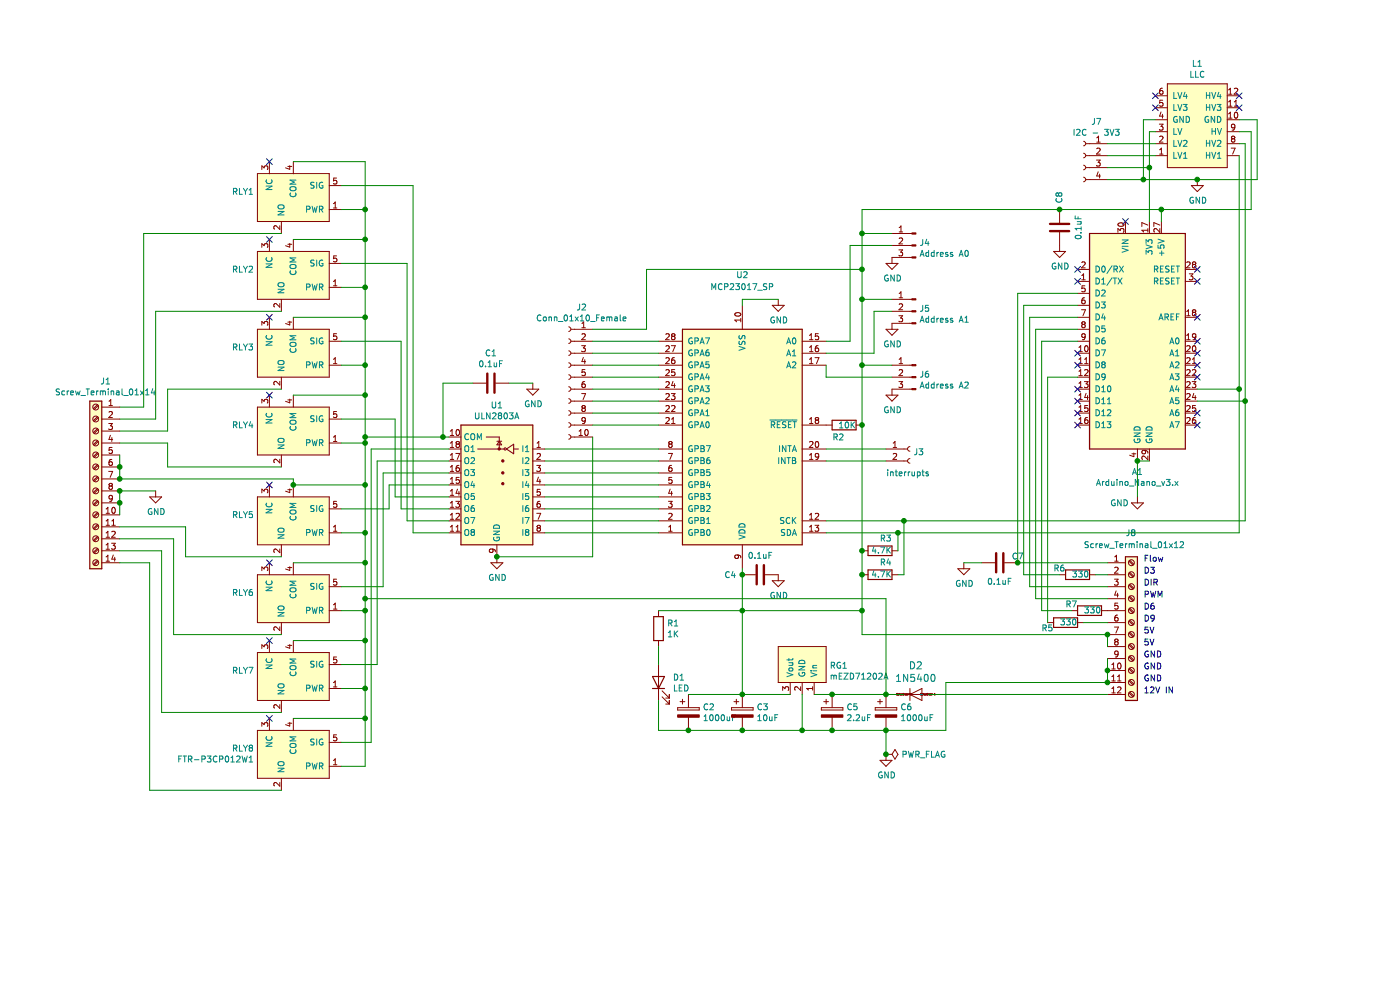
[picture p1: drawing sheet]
EESchema Schematic File Version 4
EELAYER 30 0
EELAYER END
$Descr A4 11693 8268
encoding utf-8
Sheet 1 1
Title ""
Date ""
Rev ""
Comp ""
Comment1 ""
Comment2 ""
Comment3 ""
Comment4 ""
$EndDescr
$Comp
L RC5-rescue:FTR-P3_Relay-aSymbols RLY1
U 1 1
P 2750 1850
F 0 "RLY1" H 3377 1604 50  0000 L CNN
F 1 " " H 3377 1695 50  0000 L CNN
F 2 "aFootPrints:FTR-P3_Relay" H 2750 1850 50  0001 C CNN
F 3 "" H 2750 1850 50  0001 C CNN
	1    2750 1850
	-1   0    0    1   
$EndComp
$Comp
L RC5-rescue:FTR-P3_Relay-aSymbols RLY2
U 1 1
P 2750 2500
F 0 "RLY2" H 3377 2254 50  0000 L CNN
F 1 " " H 3377 2345 50  0000 L CNN
F 2 "aFootPrints:FTR-P3_Relay" H 2750 2500 50  0001 C CNN
F 3 "" H 2750 2500 50  0001 C CNN
	1    2750 2500
	-1   0    0    1   
$EndComp
$Comp
L RC5-rescue:FTR-P3_Relay-aSymbols RLY3
U 1 1
P 2750 3150
F 0 "RLY3" H 3377 2904 50  0000 L CNN
F 1 " " H 3377 2995 50  0000 L CNN
F 2 "aFootPrints:FTR-P3_Relay" H 2750 3150 50  0001 C CNN
F 3 "" H 2750 3150 50  0001 C CNN
	1    2750 3150
	-1   0    0    1   
$EndComp
$Comp
L RC5-rescue:FTR-P3_Relay-aSymbols RLY4
U 1 1
P 2750 3800
F 0 "RLY4" H 3377 3554 50  0000 L CNN
F 1 " " H 3377 3645 50  0000 L CNN
F 2 "aFootPrints:FTR-P3_Relay" H 2750 3800 50  0001 C CNN
F 3 "" H 2750 3800 50  0001 C CNN
	1    2750 3800
	-1   0    0    1   
$EndComp
$Comp
L RC5-rescue:FTR-P3_Relay-aSymbols RLY5
U 1 1
P 2750 4550
F 0 "RLY5" H 3377 4304 50  0000 L CNN
F 1 " " H 3377 4395 50  0000 L CNN
F 2 "aFootPrints:FTR-P3_Relay" H 2750 4550 50  0001 C CNN
F 3 "" H 2750 4550 50  0001 C CNN
	1    2750 4550
	-1   0    0    1   
$EndComp
$Comp
L RC5-rescue:FTR-P3_Relay-aSymbols RLY6
U 1 1
P 2750 5200
F 0 "RLY6" H 3377 4954 50  0000 L CNN
F 1 " " H 3377 5045 50  0000 L CNN
F 2 "aFootPrints:FTR-P3_Relay" H 2750 5200 50  0001 C CNN
F 3 "" H 2750 5200 50  0001 C CNN
	1    2750 5200
	-1   0    0    1   
$EndComp
$Comp
L RC5-rescue:FTR-P3_Relay-aSymbols RLY7
U 1 1
P 2750 5850
F 0 "RLY7" H 3377 5604 50  0000 L CNN
F 1 " " H 3377 5695 50  0000 L CNN
F 2 "aFootPrints:FTR-P3_Relay" H 2750 5850 50  0001 C CNN
F 3 "" H 2750 5850 50  0001 C CNN
	1    2750 5850
	-1   0    0    1   
$EndComp
$Comp
L RC5-rescue:FTR-P3_Relay-aSymbols RLY8
U 1 1
P 2750 6500
F 0 "RLY8" H 3377 6254 50  0000 L CNN
F 1 "FTR-P3CP012W1" H 3377 6345 50  0000 L CNN
F 2 "aFootPrints:FTR-P3_Relay" H 2750 6500 50  0001 C CNN
F 3 "" H 2750 6500 50  0001 C CNN
	1    2750 6500
	-1   0    0    1   
$EndComp
$Comp
L Transistor_Array:ULN2803A U1
U 1 1
P 4150 3950
F 0 "U1" H 4150 4517 50  0000 C CNN
F 1 "ULN2803A" H 4150 4426 50  0000 C CNN
F 2 "aFootPrints:DIL18" H 4200 3300 50  0001 L CNN
F 3 "http://www.ti.com/lit/ds/symlink/uln2803a.pdf" H 4250 3750 50  0001 C CNN
	1    4150 3950
	-1   0    0    -1  
$EndComp
$Comp
L RC5-rescue:Arduino_Nano_v3.x-aSymbols A1
U 1 1
P 9500 2850
F 0 "A1" H 9500 1761 50  0000 C CNN
F 1 "Arduino_Nano_v3.x" H 9500 1670 50  0000 C CNN
F 2 "Module:Arduino_Nano" H 9650 1900 50  0001 L CNN
F 3 "http://www.mouser.com/pdfdocs/Gravitech_Arduino_Nano3_0.pdf" H 9500 1850 50  0001 C CNN
	1    9500 2850
	1    0    0    -1  
$EndComp
$Comp
L power:GND #PWR06
U 1 1
P 7400 6300
F 0 "#PWR06" H 7400 6050 50  0001 C CNN
F 1 "GND" H 7405 6127 50  0000 C CNN
F 2 "" H 7400 6300 50  0001 C CNN
F 3 "" H 7400 6300 50  0001 C CNN
	1    7400 6300
	1    0    0    -1  
$EndComp
$Comp
L power:PWR_FLAG #FLG01
U 1 1
P 7400 6300
F 0 "#FLG01" H 7400 6375 50  0001 C CNN
F 1 "PWR_FLAG" V 7400 6428 50  0000 L CNN
F 2 "" H 7400 6300 50  0001 C CNN
F 3 "~" H 7400 6300 50  0001 C CNN
	1    7400 6300
	0    1    1    0   
$EndComp
$Comp
L RC5-rescue:1N5400-aSymbols D2
U 1 1
P 7650 5800
F 0 "D2" H 7650 5564 59  0000 C CNN
F 1 "1N5400" H 7650 5669 59  0000 C CNN
F 2 "aFootPrints:1N5400" H 7650 5800 50  0001 C CNN
F 3 "" H 7650 5800 50  0001 C CNN
	1    7650 5800
	-1   0    0    1   
$EndComp
$Comp
L Device:CP C6
U 1 1
P 7400 5950
F 0 "C6" H 7518 5996 50  0000 L CNN
F 1 "1000uF" H 7518 5905 50  0000 L CNN
F 2 "Capacitor_THT:CP_Radial_D10.0mm_P5.00mm" H 7438 5800 50  0001 C CNN
F 3 "~" H 7400 5950 50  0001 C CNN
	1    7400 5950
	1    0    0    -1  
$EndComp
$Comp
L RC5-rescue:mEZD71202A-aSymbols RG1
U 1 1
P 6700 5800
F 0 "RG1" V 6938 6028 50  0000 L CNN
F 1 "mEZD71202A" V 6847 6028 50  0000 L CNN
F 2 "aFootPrints:mEZD71202A" H 6800 5500 50  0001 C CNN
F 3 "https://www.monolithicpower.com/en/documentview/productdocument/index/doc_url/L20vZS9tZXpkNzEyMDFhX3IxLjZfMS5wZGY/prod_id/NTUy/" H 6700 5800 50  0001 C CNN
	1    6700 5800
	0    1    -1   0   
$EndComp
$Comp
L Device:CP C3
U 1 1
P 6200 5950
F 0 "C3" H 6318 5996 50  0000 L CNN
F 1 "10uF" H 6318 5905 50  0000 L CNN
F 2 "Capacitor_THT:C_Disc_D5.0mm_W2.5mm_P2.50mm" H 6238 5800 50  0001 C CNN
F 3 "~" H 6200 5950 50  0001 C CNN
	1    6200 5950
	1    0    0    -1  
$EndComp
$Comp
L Device:CP C5
U 1 1
P 6950 5950
F 0 "C5" H 7068 5996 50  0000 L CNN
F 1 "2.2uF" H 7068 5905 50  0000 L CNN
F 2 "Capacitor_THT:C_Disc_D5.0mm_W2.5mm_P2.50mm" H 6988 5800 50  0001 C CNN
F 3 "~" H 6950 5950 50  0001 C CNN
	1    6950 5950
	1    0    0    -1  
$EndComp
Wire Wire Line
	7400 6100 6950 6100
Connection ~ 7400 6100
Wire Wire Line
	6950 6100 6700 6100
Wire Wire Line
	6700 6100 6700 5800
Connection ~ 6950 6100
Wire Wire Line
	6700 6100 6200 6100
Connection ~ 6700 6100
Wire Wire Line
	7400 5800 6950 5800
Connection ~ 7400 5800
Wire Wire Line
	6950 5800 6800 5800
Connection ~ 6950 5800
Wire Wire Line
	6600 5800 6200 5800
Wire Wire Line
	6200 5100 6200 5800
Connection ~ 6200 5800
$Comp
L Device:LED D1
U 1 1
P 5500 5700
F 0 "D1" V 5539 5582 50  0000 R CNN
F 1 "LED" V 5448 5582 50  0000 R CNN
F 2 "LED_THT:LED_D3.0mm" H 5500 5700 50  0001 C CNN
F 3 "~" H 5500 5700 50  0001 C CNN
	1    5500 5700
	0    -1   -1   0   
$EndComp
$Comp
L Device:R R1
U 1 1
P 5500 5250
F 0 "R1" H 5570 5296 50  0000 L CNN
F 1 "1K" H 5570 5205 50  0000 L CNN
F 2 "Resistor_THT:R_Axial_DIN0207_L6.3mm_D2.5mm_P10.16mm_Horizontal" V 5430 5250 50  0001 C CNN
F 3 "~" H 5500 5250 50  0001 C CNN
	1    5500 5250
	1    0    0    -1  
$EndComp
Connection ~ 6200 5100
Connection ~ 6200 6100
$Comp
L RC5-rescue:LLC-aSymbols L1
U 1 1
P 9650 1000
F 0 "L1" H 10000 535 50  0000 C CNN
F 1 "LLC" H 10000 626 50  0000 C CNN
F 2 "aFootPrints:LLC" H 9650 1000 50  0001 C CNN
F 3 "" H 9650 1000 50  0001 C CNN
	1    9650 1000
	1    0    0    1   
$EndComp
$Comp
L Connector:Conn_01x04_Female J7
U 1 1
P 9050 1300
F 0 "J7" H 8942 1585 50  0000 C CNN
F 1 "I2C - 3V3" H 8942 1494 50  0000 C CNN
F 2 "Connector_PinSocket_2.54mm:PinSocket_1x04_P2.54mm_Vertical" H 9050 1300 50  0001 C CNN
F 3 "~" H 9050 1300 50  0001 C CNN
	1    9050 1300
	-1   0    0    -1  
$EndComp
Wire Wire Line
	2350 1950 1200 1950
Wire Wire Line
	2350 2600 1300 2600
Wire Wire Line
	2350 3250 1400 3250
Wire Wire Line
	1250 4700 1000 4700
Wire Wire Line
	1350 4600 1000 4600
Wire Wire Line
	2850 5100 3050 5100
Wire Wire Line
	2850 5750 3050 5750
Wire Wire Line
	3050 5750 3050 5350
Connection ~ 3050 5100
Wire Wire Line
	2850 6400 3050 6400
Wire Wire Line
	3050 6400 3050 6000
Connection ~ 3050 5750
Wire Wire Line
	2450 6000 3050 6000
Connection ~ 3050 6000
Wire Wire Line
	3050 6000 3050 5750
Wire Wire Line
	2450 5350 3050 5350
Connection ~ 3050 5350
Wire Wire Line
	3050 5350 3050 5100
Wire Wire Line
	3050 5100 3050 5000
Wire Wire Line
	3050 4450 2850 4450
Wire Wire Line
	3050 4450 3050 4050
Wire Wire Line
	3050 3700 2850 3700
Connection ~ 3050 4450
Wire Wire Line
	2450 4050 3050 4050
Connection ~ 3050 4050
Wire Wire Line
	2450 4700 3050 4700
Connection ~ 3050 4700
Wire Wire Line
	3050 4700 3050 4450
Wire Wire Line
	3050 3700 3050 3650
Wire Wire Line
	3050 3300 2450 3300
Wire Wire Line
	3050 3300 3050 3050
Wire Wire Line
	3050 3050 2850 3050
Connection ~ 3050 3300
Wire Wire Line
	3050 3050 3050 2650
Wire Wire Line
	3050 2650 2450 2650
Connection ~ 3050 3050
Wire Wire Line
	3050 2650 3050 2400
Wire Wire Line
	3050 2400 2850 2400
Connection ~ 3050 2650
Wire Wire Line
	3050 2400 3050 2000
Wire Wire Line
	3050 2000 2450 2000
Connection ~ 3050 2400
Wire Wire Line
	3050 2000 3050 1750
Wire Wire Line
	3050 1750 2850 1750
Connection ~ 3050 2000
Wire Wire Line
	3050 1750 3050 1350
Wire Wire Line
	3050 1350 2450 1350
Connection ~ 3050 1750
Wire Wire Line
	7400 5800 7550 5800
Wire Wire Line
	6200 5100 7200 5100
Wire Wire Line
	3050 5000 7400 5000
Connection ~ 3050 5000
Wire Wire Line
	3050 5000 3050 4700
Wire Wire Line
	3050 3700 3050 4050
Connection ~ 3050 3700
Wire Wire Line
	2350 6600 1250 6600
Wire Wire Line
	1250 4700 1250 6600
Wire Wire Line
	2350 5950 1350 5950
Wire Wire Line
	1350 4600 1350 5950
Wire Wire Line
	2350 5300 1450 5300
Wire Wire Line
	1450 5300 1450 4500
Wire Wire Line
	1450 4500 1000 4500
Wire Wire Line
	2350 4650 1550 4650
Wire Wire Line
	1550 4650 1550 4400
Wire Wire Line
	1550 4400 1000 4400
Wire Wire Line
	6200 4750 6200 4800
NoConn ~ 2250 1350
NoConn ~ 2250 2000
NoConn ~ 2250 2650
NoConn ~ 2250 3300
NoConn ~ 2250 4050
NoConn ~ 2250 4700
NoConn ~ 2250 5350
NoConn ~ 2250 6000
$Comp
L power:GND #PWR01
U 1 1
P 1300 4100
F 0 "#PWR01" H 1300 3850 50  0001 C CNN
F 1 "GND" H 1305 3927 50  0000 C CNN
F 2 "" H 1300 4100 50  0001 C CNN
F 3 "" H 1300 4100 50  0001 C CNN
	1    1300 4100
	1    0    0    -1  
$EndComp
Wire Wire Line
	1300 4100 1000 4100
$Comp
L Connector:Screw_Terminal_01x14 J1
U 1 1
P 800 4000
F 0 "J1" H 718 4817 50  0000 C CNN
F 1 "Screw_Terminal_01x14" H 718 4726 50  0000 C CNN
F 2 "TerminalBlock_Phoenix:TerminalBlock_Phoenix_PT-1,5-14-5.0-H_1x14_P5.00mm_Horizontal" H 800 4000 50  0001 C CNN
F 3 "~" H 800 4000 50  0001 C CNN
	1    800  4000
	-1   0    0    -1  
$EndComp
Wire Wire Line
	1000 4300 1000 4200
Wire Wire Line
	1000 4200 1000 4100
Connection ~ 1000 4200
Connection ~ 1000 4100
Wire Wire Line
	5500 3550 4950 3550
Wire Wire Line
	5500 3450 4950 3450
$Comp
L Interface_Expansion:MCP23017_SP U2
U 1 1
P 6200 3650
F 0 "U2" H 6200 2300 50  0000 C CNN
F 1 "MCP23017_SP" H 6200 2400 50  0000 C CNN
F 2 "Package_DIP:DIP-28_W7.62mm" H 6400 2650 50  0001 L CNN
F 3 "http://ww1.microchip.com/downloads/en/DeviceDoc/20001952C.pdf" H 6400 2550 50  0001 L CNN
	1    6200 3650
	-1   0    0    1   
$EndComp
Wire Wire Line
	5500 3350 4950 3350
Wire Wire Line
	5500 3250 4950 3250
Wire Wire Line
	4950 3150 5500 3150
Wire Wire Line
	5500 3050 4950 3050
Wire Wire Line
	4950 2950 5500 2950
Wire Wire Line
	5500 2850 4950 2850
$Comp
L power:GND #PWR04
U 1 1
P 6500 2500
F 0 "#PWR04" H 6500 2250 50  0001 C CNN
F 1 "GND" H 6505 2327 50  0000 C CNN
F 2 "" H 6500 2500 50  0001 C CNN
F 3 "" H 6500 2500 50  0001 C CNN
	1    6500 2500
	1    0    0    -1  
$EndComp
$Comp
L Device:R R2
U 1 1
P 7050 3550
F 0 "R2" V 7150 3450 50  0000 L CNN
F 1 "10K" V 7050 3500 50  0000 L CNN
F 2 "Resistor_THT:R_Axial_DIN0207_L6.3mm_D2.5mm_P10.16mm_Horizontal" V 6980 3550 50  0001 C CNN
F 3 "~" H 7050 3550 50  0001 C CNN
	1    7050 3550
	0    1    1    0   
$EndComp
Wire Wire Line
	7200 3550 7200 4600
Connection ~ 7200 3550
$Comp
L Connector:Conn_01x02_Female J3
U 1 1
P 7600 3750
F 0 "J3" H 7628 3726 50  0000 L CNN
F 1 "interrupts" H 7400 3550 50  0000 L CNN
F 2 "Connector_PinSocket_2.54mm:PinSocket_1x02_P2.54mm_Vertical" H 7600 3750 50  0001 C CNN
F 3 "~" H 7600 3750 50  0001 C CNN
	1    7600 3750
	1    0    0    -1  
$EndComp
Wire Wire Line
	7400 3750 6900 3750
Wire Wire Line
	7400 3850 6900 3850
$Comp
L power:GND #PWR012
U 1 1
P 9500 4150
F 0 "#PWR012" H 9500 3900 50  0001 C CNN
F 1 "GND" H 9350 4100 50  0000 C CNN
F 2 "" H 9500 4150 50  0001 C CNN
F 3 "" H 9500 4150 50  0001 C CNN
	1    9500 4150
	1    0    0    -1  
$EndComp
Wire Wire Line
	7400 5800 7400 5000
Wire Wire Line
	5400 2750 4950 2750
Wire Wire Line
	9650 1200 9250 1200
Wire Wire Line
	9650 1300 9250 1300
Wire Wire Line
	10400 1200 10350 1200
Wire Wire Line
	10450 1100 10350 1100
$Comp
L power:GND #PWR013
U 1 1
P 10000 1500
F 0 "#PWR013" H 10000 1250 50  0001 C CNN
F 1 "GND" H 10005 1327 50  0000 C CNN
F 2 "" H 10000 1500 50  0001 C CNN
F 3 "" H 10000 1500 50  0001 C CNN
	1    10000 1500
	1    0    0    -1  
$EndComp
Wire Wire Line
	10350 1000 10500 1000
Wire Wire Line
	10500 1000 10500 1500
Wire Wire Line
	9550 1000 9650 1000
Wire Wire Line
	9600 1100 9650 1100
Wire Wire Line
	9250 1400 9600 1400
Connection ~ 9600 1400
Wire Wire Line
	9600 1400 9600 1100
Wire Wire Line
	9250 1500 9550 1500
Connection ~ 9550 1500
Wire Wire Line
	9550 1500 9550 1000
$Comp
L Device:R R4
U 1 1
P 7350 4800
F 0 "R4" V 7450 4700 50  0000 L CNN
F 1 "4.7K" V 7350 4700 50  0000 L CNN
F 2 "Resistor_THT:R_Axial_DIN0207_L6.3mm_D2.5mm_P10.16mm_Horizontal" V 7280 4800 50  0001 C CNN
F 3 "~" H 7350 4800 50  0001 C CNN
	1    7350 4800
	0    -1   -1   0   
$EndComp
$Comp
L Device:R R3
U 1 1
P 7350 4600
F 0 "R3" V 7450 4500 50  0000 L CNN
F 1 "4.7K" V 7350 4500 50  0000 L CNN
F 2 "Resistor_THT:R_Axial_DIN0207_L6.3mm_D2.5mm_P10.16mm_Horizontal" V 7280 4600 50  0001 C CNN
F 3 "~" H 7350 4600 50  0001 C CNN
	1    7350 4600
	0    -1   -1   0   
$EndComp
Wire Wire Line
	9550 1500 10000 1500
Connection ~ 10000 1500
Wire Wire Line
	10000 1500 10500 1500
Wire Wire Line
	10450 1100 10450 1750
$Comp
L power:GND #PWR02
U 1 1
P 4150 4650
F 0 "#PWR02" H 4150 4400 50  0001 C CNN
F 1 "GND" H 4155 4477 50  0000 C CNN
F 2 "" H 4150 4650 50  0001 C CNN
F 3 "" H 4150 4650 50  0001 C CNN
	1    4150 4650
	1    0    0    -1  
$EndComp
Wire Wire Line
	3750 3650 3700 3650
Connection ~ 3050 3650
Wire Wire Line
	3050 3650 3050 3300
$Comp
L Device:C C1
U 1 1
P 4100 3200
F 0 "C1" V 3848 3200 50  0000 C CNN
F 1 "0.1uF" V 3939 3200 50  0000 C CNN
F 2 "Capacitor_THT:C_Disc_D5.0mm_W2.5mm_P2.50mm" H 4138 3050 50  0001 C CNN
F 3 "~" H 4100 3200 50  0001 C CNN
	1    4100 3200
	0    1    1    0   
$EndComp
Connection ~ 3700 3650
Wire Wire Line
	3700 3650 3050 3650
Wire Wire Line
	3950 3200 3700 3200
Wire Wire Line
	3700 3200 3700 3650
$Comp
L power:GND #PWR03
U 1 1
P 4450 3200
F 0 "#PWR03" H 4450 2950 50  0001 C CNN
F 1 "GND" H 4455 3027 50  0000 C CNN
F 2 "" H 4450 3200 50  0001 C CNN
F 3 "" H 4450 3200 50  0001 C CNN
	1    4450 3200
	1    0    0    -1  
$EndComp
Wire Wire Line
	4250 3200 4450 3200
$Comp
L Device:C C4
U 1 1
P 6350 4800
F 0 "C4" V 6350 4550 50  0000 C CNN
F 1 "0.1uF" V 6189 4800 50  0000 C CNN
F 2 "Capacitor_THT:C_Disc_D5.0mm_W2.5mm_P2.50mm" H 6388 4650 50  0001 C CNN
F 3 "~" H 6350 4800 50  0001 C CNN
	1    6350 4800
	0    1    1    0   
$EndComp
Connection ~ 6200 4800
Wire Wire Line
	6200 4800 6200 5100
$Comp
L power:GND #PWR05
U 1 1
P 6500 4800
F 0 "#PWR05" H 6500 4550 50  0001 C CNN
F 1 "GND" H 6505 4627 50  0000 C CNN
F 2 "" H 6500 4800 50  0001 C CNN
F 3 "" H 6500 4800 50  0001 C CNN
	1    6500 4800
	1    0    0    -1  
$EndComp
$Comp
L Device:C C8
U 1 1
P 8850 1900
F 0 "C8" V 8850 1650 50  0000 C CNN
F 1 "0.1uF" V 8689 1900 50  0000 C CNN
F 2 "Capacitor_THT:C_Disc_D5.0mm_W2.5mm_P2.50mm" H 8888 1750 50  0001 C CNN
F 3 "~" H 8850 1900 50  0001 C CNN
	1    8850 1900
	-1   0    0    1   
$EndComp
$Comp
L power:GND #PWR011
U 1 1
P 8850 2050
F 0 "#PWR011" H 8850 1800 50  0001 C CNN
F 1 "GND" H 8855 1877 50  0000 C CNN
F 2 "" H 8850 2050 50  0001 C CNN
F 3 "" H 8850 2050 50  0001 C CNN
	1    8850 2050
	1    0    0    -1  
$EndComp
NoConn ~ 10350 800 
NoConn ~ 10350 900 
NoConn ~ 9650 900 
NoConn ~ 9650 800 
Wire Wire Line
	5500 5100 6200 5100
Wire Wire Line
	5500 5400 5500 5550
Wire Wire Line
	5500 5850 5500 6100
Wire Wire Line
	5500 6100 5750 6100
$Comp
L Device:CP C2
U 1 1
P 5750 5950
F 0 "C2" H 5868 5996 50  0000 L CNN
F 1 "1000uF" H 5868 5905 50  0000 L CNN
F 2 "Capacitor_THT:CP_Radial_D10.0mm_P5.00mm" H 5788 5800 50  0001 C CNN
F 3 "~" H 5750 5950 50  0001 C CNN
	1    5750 5950
	1    0    0    -1  
$EndComp
Connection ~ 5750 6100
Wire Wire Line
	5750 6100 6200 6100
Wire Wire Line
	5750 5800 6200 5800
Connection ~ 7200 5100
Wire Wire Line
	3100 3750 3100 6200
Wire Wire Line
	3100 6200 2850 6200
Wire Wire Line
	3100 3750 3750 3750
Wire Wire Line
	2850 5550 3150 5550
Wire Wire Line
	3150 5550 3150 3850
Wire Wire Line
	3150 3850 3750 3850
Wire Wire Line
	3750 3950 3200 3950
Wire Wire Line
	3200 3950 3200 4900
Wire Wire Line
	3200 4900 2850 4900
Wire Wire Line
	2850 4250 3250 4250
Wire Wire Line
	3250 4250 3250 4050
Wire Wire Line
	3250 4050 3750 4050
Wire Wire Line
	3750 4150 3300 4150
Wire Wire Line
	3300 4150 3300 3500
Wire Wire Line
	3300 3500 2850 3500
Wire Wire Line
	3750 4250 3350 4250
Wire Wire Line
	3350 4250 3350 2850
Wire Wire Line
	3350 2850 2850 2850
Wire Wire Line
	3750 4350 3400 4350
Wire Wire Line
	3400 4350 3400 2200
Wire Wire Line
	3400 2200 2850 2200
Wire Wire Line
	3750 4450 3450 4450
Wire Wire Line
	3450 4450 3450 1550
Wire Wire Line
	3450 1550 2850 1550
Wire Wire Line
	1300 2600 1300 3500
Wire Wire Line
	1200 1950 1200 3400
Wire Wire Line
	1000 3400 1200 3400
Wire Wire Line
	1000 3500 1300 3500
Wire Wire Line
	1000 3600 1400 3600
Wire Wire Line
	1400 3250 1400 3600
Wire Wire Line
	1000 3700 1400 3700
Wire Wire Line
	1400 3700 1400 3900
Wire Wire Line
	1400 3900 2350 3900
Wire Wire Line
	1000 3800 1000 3900
Wire Wire Line
	1000 3900 1000 4000
Connection ~ 1000 3900
Wire Wire Line
	2450 4050 2450 4000
Wire Wire Line
	2450 4000 1000 4000
Connection ~ 2450 4050
Connection ~ 1000 4000
Wire Wire Line
	4550 4450 5500 4450
Wire Wire Line
	4550 4350 5500 4350
Wire Wire Line
	4550 4250 5500 4250
Wire Wire Line
	4550 4150 5500 4150
Wire Wire Line
	4550 4050 5500 4050
Wire Wire Line
	4550 3950 5500 3950
Wire Wire Line
	4550 3850 5500 3850
Wire Wire Line
	4550 3750 5500 3750
$Comp
L Connector:Conn_01x10_Female J2
U 1 1
P 4750 3150
F 0 "J2" H 4642 3735 50  0000 C CNN
F 1 "Conn_01x10_Female" H 4642 3644 50  0000 C CNN
F 2 "Connector_PinSocket_2.54mm:PinSocket_1x10_P2.54mm_Vertical" H 4750 3150 50  0001 C CNN
F 3 "~" H 4750 3150 50  0001 C CNN
	1    4750 3150
	-1   0    0    -1  
$EndComp
Wire Wire Line
	4950 3650 4950 4650
Wire Wire Line
	4950 4650 4150 4650
Connection ~ 4150 4650
Wire Wire Line
	5400 2750 5400 2250
Wire Wire Line
	5400 2250 7200 2250
Connection ~ 7200 2250
Wire Wire Line
	7200 2250 7200 1950
Wire Wire Line
	6900 4450 7500 4450
Wire Wire Line
	6900 4350 7550 4350
Connection ~ 7200 4800
Wire Wire Line
	7200 4800 7200 5100
Connection ~ 7200 4600
Wire Wire Line
	7200 4600 7200 4800
Wire Wire Line
	7500 4600 7500 4450
Connection ~ 7500 4450
Wire Wire Line
	7500 4450 10350 4450
Wire Wire Line
	7500 4800 7550 4800
Wire Wire Line
	7550 4800 7550 4350
Connection ~ 7550 4350
Wire Wire Line
	7550 4350 10400 4350
Wire Wire Line
	10350 1300 10350 3250
Wire Wire Line
	10400 1200 10400 3350
Wire Wire Line
	9600 1400 9600 1850
Wire Wire Line
	9700 1850 9700 1750
Connection ~ 9700 1750
Wire Wire Line
	9700 1750 10450 1750
Connection ~ 8850 1750
Wire Wire Line
	8850 1750 9700 1750
Wire Wire Line
	7200 1750 8850 1750
Wire Wire Line
	9500 3850 9500 4150
Wire Wire Line
	9600 3850 9500 3850
Connection ~ 9500 3850
Wire Wire Line
	10350 3250 10000 3250
Connection ~ 10350 3250
Wire Wire Line
	10350 3250 10350 4450
Wire Wire Line
	10000 3350 10400 3350
Connection ~ 10400 3350
Wire Wire Line
	10400 3350 10400 4350
$Comp
L Device:C C7
U 1 1
P 8350 4700
F 0 "C7" V 8400 4550 50  0000 C CNN
F 1 "0.1uF" V 8189 4700 50  0000 C CNN
F 2 "Capacitor_THT:C_Disc_D5.0mm_W2.5mm_P2.50mm" H 8388 4550 50  0001 C CNN
F 3 "~" H 8350 4700 50  0001 C CNN
	1    8350 4700
	0    -1   -1   0   
$EndComp
NoConn ~ 10000 2250
NoConn ~ 10000 2350
NoConn ~ 10000 2650
NoConn ~ 10000 2850
NoConn ~ 10000 2950
NoConn ~ 10000 3050
NoConn ~ 10000 3150
NoConn ~ 10000 3450
NoConn ~ 10000 3550
NoConn ~ 9000 3550
NoConn ~ 9000 3450
NoConn ~ 9000 3350
NoConn ~ 9000 3250
NoConn ~ 9000 3050
NoConn ~ 9000 2950
NoConn ~ 9000 2350
NoConn ~ 9000 2250
NoConn ~ 9400 1850
Wire Wire Line
	7400 6300 7400 6100
Connection ~ 7400 6300
Wire Wire Line
	7900 6100 7400 6100
Wire Wire Line
	8750 3150 9000 3150
Wire Wire Line
	8700 2850 9000 2850
Wire Wire Line
	8650 2750 9000 2750
Wire Wire Line
	8600 2650 9000 2650
Wire Wire Line
	8550 2550 9000 2550
Wire Wire Line
	8500 2450 9000 2450
Wire Wire Line
	9250 5800 7750 5800
Wire Wire Line
	7900 5700 9250 5700
Text Notes 9550 5200 0    50   ~ 0
D9
Text Notes 9550 5100 0    50   ~ 0
D6
Text Notes 9550 5000 0    50   ~ 0
PWM
Text Notes 9550 4900 0    50   ~ 0
DIR
Text Notes 9550 4800 0    50   ~ 0
D3
Text Notes 9550 4700 0    50   ~ 0
Flow
Text Notes 9550 5300 0    50   ~ 0
5V\n
Text Notes 9550 5400 0    50   ~ 0
5V\n
Text Notes 9550 5500 0    50   ~ 0
GND
Text Notes 9550 5600 0    50   ~ 0
GND
Text Notes 9550 5700 0    50   ~ 0
GND
Text Notes 9550 5800 0    50   ~ 0
12V IN
Wire Wire Line
	7900 5700 7900 6100
Wire Wire Line
	8550 2550 8550 4800
Wire Wire Line
	8600 2650 8600 4900
Wire Wire Line
	8650 2750 8650 5000
Wire Wire Line
	8700 2850 8700 5100
Wire Wire Line
	8750 3150 8750 5200
Wire Wire Line
	9250 5300 9250 5400
Connection ~ 9250 5700
Wire Wire Line
	9250 5600 9250 5700
Wire Wire Line
	9250 5500 9250 5600
Connection ~ 9250 5600
$Comp
L Connector:Screw_Terminal_01x12 J8
U 1 1
P 9450 5200
F 0 "J8" H 9400 5950 50  0000 L CNN
F 1 "Screw_Terminal_01x12" H 9050 5850 50  0000 L CNN
F 2 "TerminalBlock_Phoenix:TerminalBlock_Phoenix_PT-1,5-12-5.0-H_1x12_P5.00mm_Horizontal" H 9450 5200 50  0001 C CNN
F 3 "~" H 9450 5200 50  0001 C CNN
	1    9450 5200
	1    0    0    -1  
$EndComp
Wire Wire Line
	9250 5300 7200 5300
Wire Wire Line
	7200 5100 7200 5300
Connection ~ 9250 5300
Wire Wire Line
	9250 5200 9050 5200
Wire Wire Line
	9250 5000 8650 5000
Wire Wire Line
	9250 4900 8600 4900
Wire Wire Line
	9250 4800 9150 4800
Wire Wire Line
	9250 4700 8500 4700
Wire Wire Line
	8500 4700 8500 2450
Connection ~ 8500 4700
$Comp
L power:GND #PWR010
U 1 1
P 8050 4700
F 0 "#PWR010" H 8050 4450 50  0001 C CNN
F 1 "GND" H 8055 4527 50  0000 C CNN
F 2 "" H 8050 4700 50  0001 C CNN
F 3 "" H 8050 4700 50  0001 C CNN
	1    8050 4700
	1    0    0    -1  
$EndComp
Wire Wire Line
	8200 4700 8050 4700
$Comp
L Device:R R6
U 1 1
P 9000 4800
F 0 "R6" V 9050 4900 50  0000 L CNN
F 1 "330" V 9000 4700 50  0000 L CNN
F 2 "Resistor_THT:R_Axial_DIN0207_L6.3mm_D2.5mm_P10.16mm_Horizontal" V 8930 4800 50  0001 C CNN
F 3 "~" H 9000 4800 50  0001 C CNN
	1    9000 4800
	0    -1   -1   0   
$EndComp
Wire Wire Line
	8850 4800 8550 4800
$Comp
L Device:R R5
U 1 1
P 8900 5200
F 0 "R5" V 8850 5300 50  0000 L CNN
F 1 "330" V 8900 5100 50  0000 L CNN
F 2 "Resistor_THT:R_Axial_DIN0207_L6.3mm_D2.5mm_P10.16mm_Horizontal" V 8830 5200 50  0001 C CNN
F 3 "~" H 8900 5200 50  0001 C CNN
	1    8900 5200
	0    -1   -1   0   
$EndComp
$Comp
L Device:R R7
U 1 1
P 9100 5100
F 0 "R7" V 9150 5200 50  0000 L CNN
F 1 "330" V 9100 5000 50  0000 L CNN
F 2 "Resistor_THT:R_Axial_DIN0207_L6.3mm_D2.5mm_P10.16mm_Horizontal" V 9030 5100 50  0001 C CNN
F 3 "~" H 9100 5100 50  0001 C CNN
	1    9100 5100
	0    -1   -1   0   
$EndComp
Wire Wire Line
	8700 5100 8950 5100
$Comp
L Connector:Conn_01x03_Male J4
U 1 1
P 7650 2050
F 0 "J4" H 7622 2074 50  0000 R CNN
F 1 "Address A0" H 7622 1983 50  0000 R CNN
F 2 "Connector_PinHeader_2.54mm:PinHeader_1x03_P2.54mm_Vertical" H 7650 2050 50  0001 C CNN
F 3 "~" H 7650 2050 50  0001 C CNN
	1    7650 2050
	-1   0    0    -1  
$EndComp
$Comp
L Connector:Conn_01x03_Male J5
U 1 1
P 7650 2600
F 0 "J5" H 7622 2624 50  0000 R CNN
F 1 "Address A1" H 7622 2533 50  0000 R CNN
F 2 "Connector_PinHeader_2.54mm:PinHeader_1x03_P2.54mm_Vertical" H 7650 2600 50  0001 C CNN
F 3 "~" H 7650 2600 50  0001 C CNN
	1    7650 2600
	-1   0    0    -1  
$EndComp
Wire Wire Line
	7100 2850 6900 2850
$Comp
L power:GND #PWR08
U 1 1
P 7450 2700
F 0 "#PWR08" H 7450 2450 50  0001 C CNN
F 1 "GND" H 7455 2527 50  0000 C CNN
F 2 "" H 7450 2700 50  0001 C CNN
F 3 "" H 7450 2700 50  0001 C CNN
	1    7450 2700
	1    0    0    -1  
$EndComp
Wire Wire Line
	6200 2550 6200 2500
Wire Wire Line
	6200 2500 6500 2500
$Comp
L power:GND #PWR07
U 1 1
P 7450 2150
F 0 "#PWR07" H 7450 1900 50  0001 C CNN
F 1 "GND" H 7455 1977 50  0000 C CNN
F 2 "" H 7450 2150 50  0001 C CNN
F 3 "" H 7450 2150 50  0001 C CNN
	1    7450 2150
	1    0    0    -1  
$EndComp
$Comp
L Connector:Conn_01x03_Male J6
U 1 1
P 7650 3150
F 0 "J6" H 7622 3174 50  0000 R CNN
F 1 "Address A2" H 7622 3083 50  0000 R CNN
F 2 "Connector_PinHeader_2.54mm:PinHeader_1x03_P2.54mm_Vertical" H 7650 3150 50  0001 C CNN
F 3 "~" H 7650 3150 50  0001 C CNN
	1    7650 3150
	-1   0    0    -1  
$EndComp
Wire Wire Line
	7100 2050 7450 2050
Wire Wire Line
	7100 2050 7100 2850
Wire Wire Line
	7450 1950 7200 1950
Connection ~ 7200 1950
Wire Wire Line
	7200 1950 7200 1750
Wire Wire Line
	7200 2250 7200 2500
Wire Wire Line
	7450 2500 7200 2500
Connection ~ 7200 2500
Wire Wire Line
	7200 2500 7200 3050
Wire Wire Line
	7450 2600 7300 2600
Wire Wire Line
	7300 2600 7300 2950
Wire Wire Line
	7300 2950 6900 2950
Wire Wire Line
	7450 3050 7200 3050
Connection ~ 7200 3050
Wire Wire Line
	7200 3050 7200 3550
Wire Wire Line
	7450 3150 6900 3150
Wire Wire Line
	6900 3150 6900 3050
$Comp
L power:GND #PWR09
U 1 1
P 7450 3250
F 0 "#PWR09" H 7450 3000 50  0001 C CNN
F 1 "GND" H 7455 3077 50  0000 C CNN
F 2 "" H 7450 3250 50  0001 C CNN
F 3 "" H 7450 3250 50  0001 C CNN
	1    7450 3250
	1    0    0    -1  
$EndComp
$EndSCHEMATC
